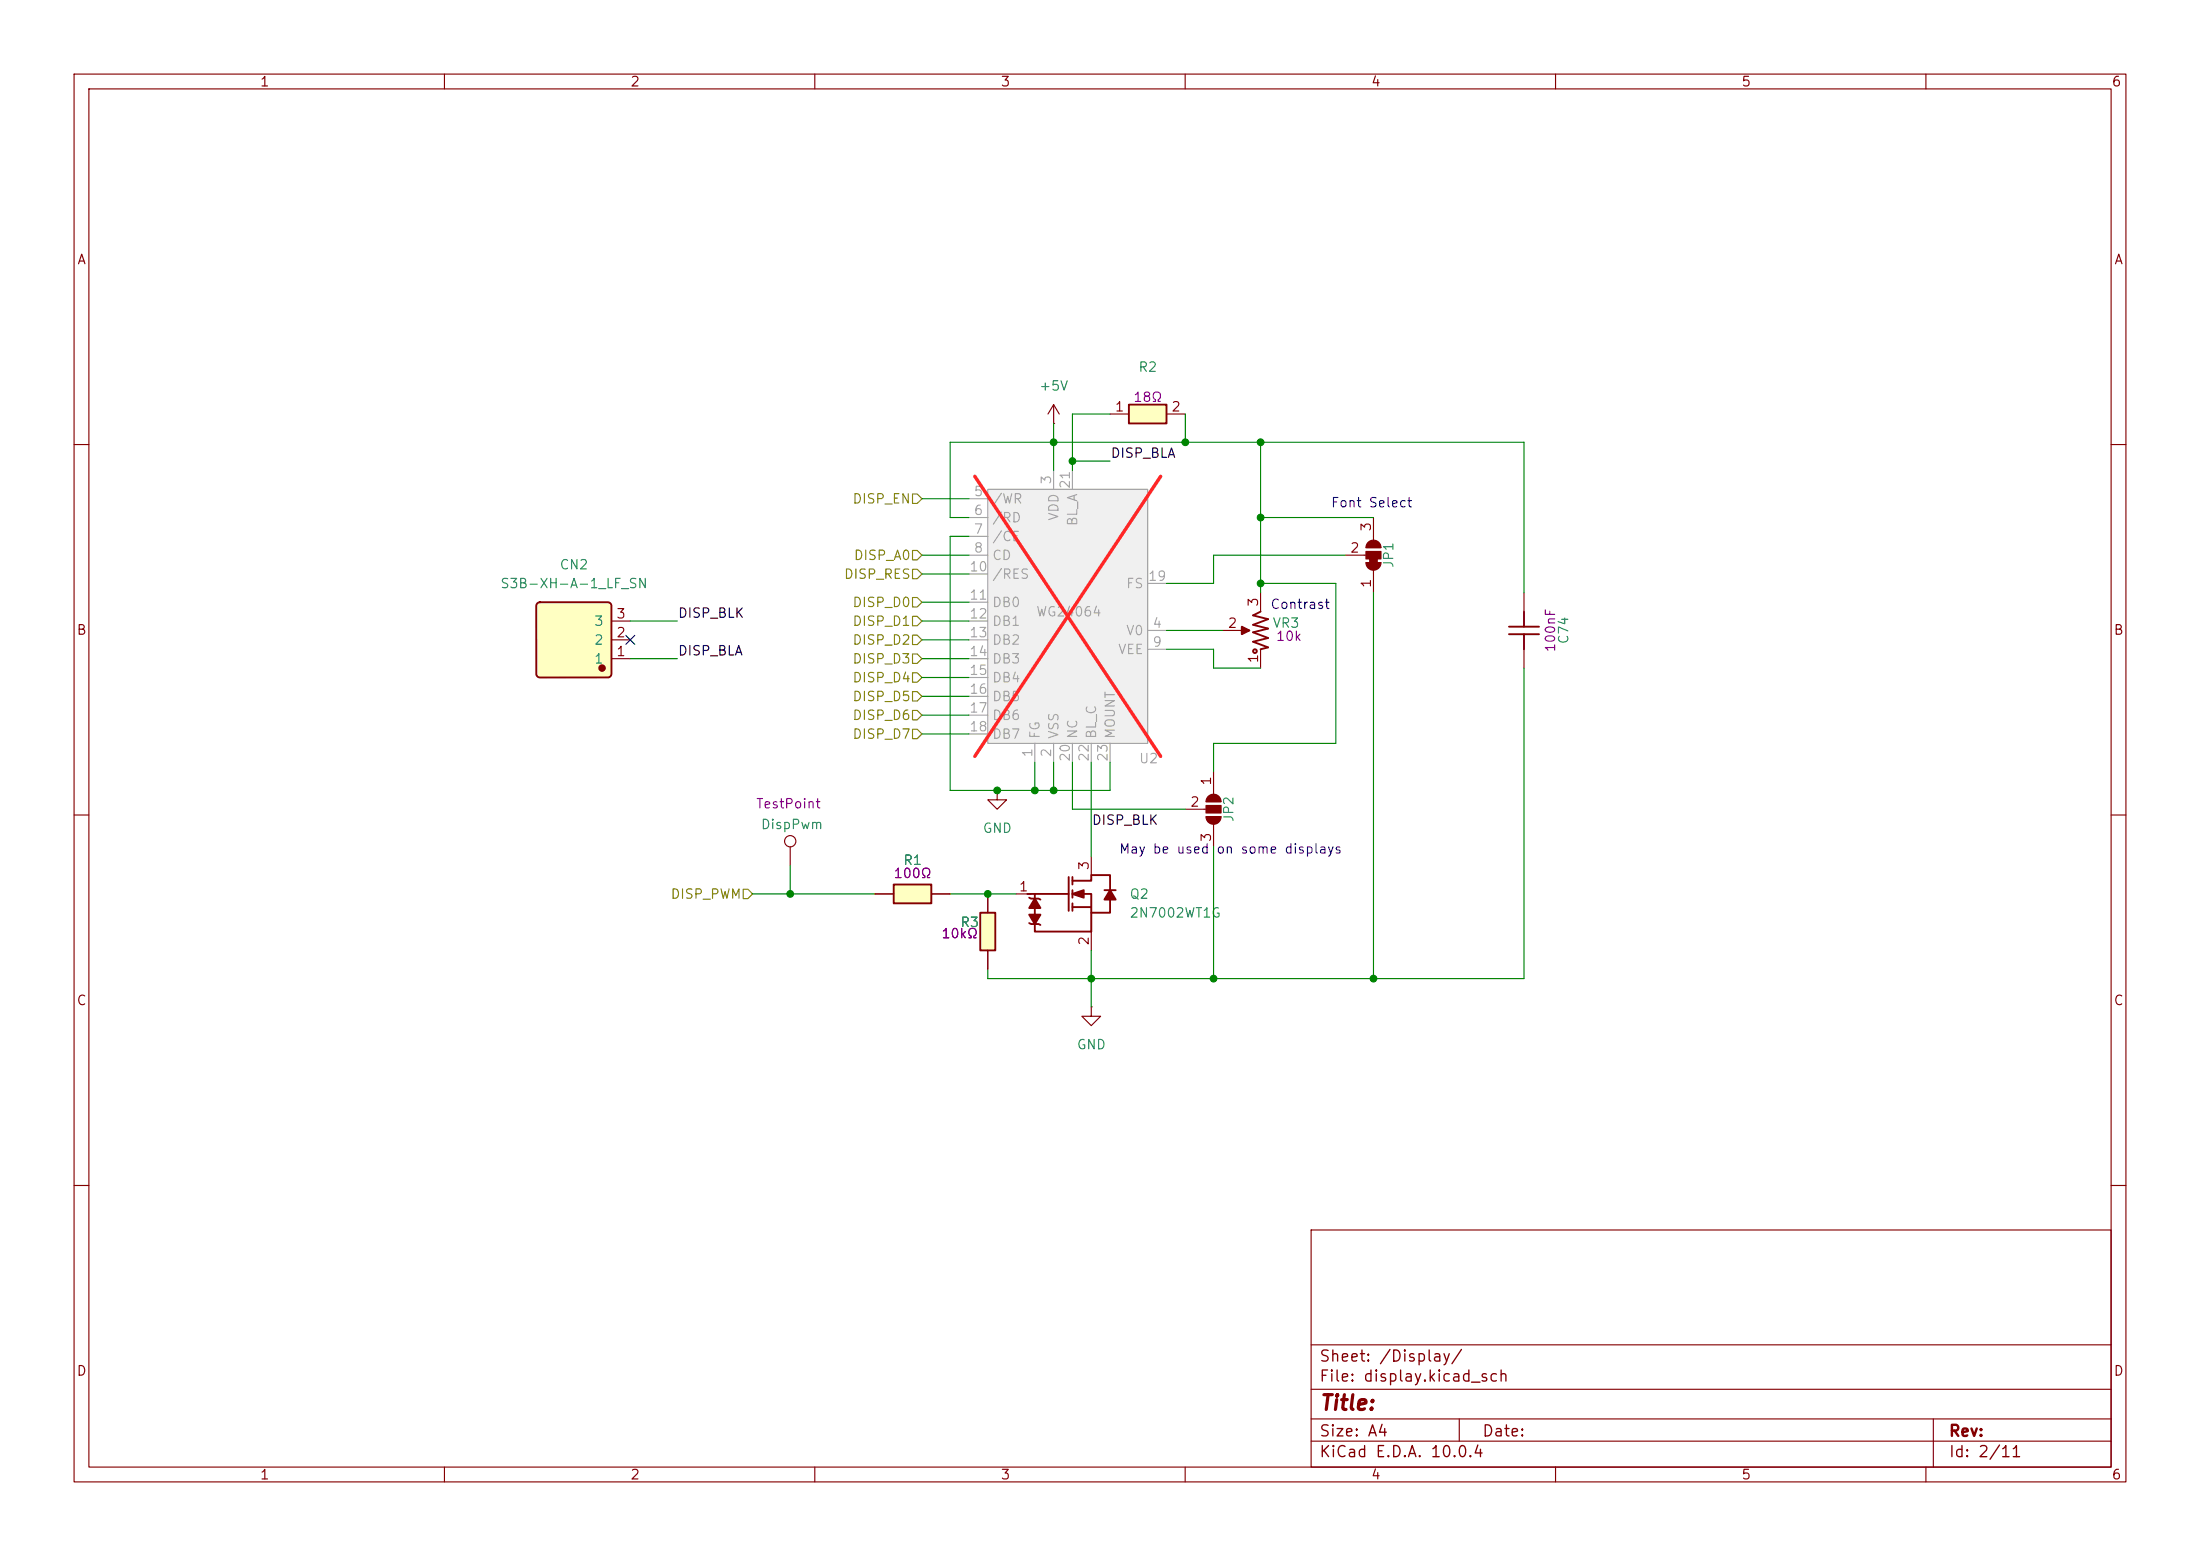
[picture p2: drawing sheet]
<svg xmlns="http://www.w3.org/2000/svg" width="297mm" height="210mm" viewBox="0 0 297 210" stroke-linecap="round" stroke-linejoin="round" font-family="sans-serif">
<g fill="none" stroke="#840000" stroke-width=".15">
<path d="M10 10h277v190h-277zM12 12h273v186h-273zM60 10v2M110 10v2M160 10v2M210 10v2M260 10v2M10 60h2M285 60h2M165.1 85.1h2.5M170.2 80v2.6M170.2 87.6v2.6"/>
<path d="M10 110h2M285 110h2M10 160h2M177 166h108v32h-108zM285 160h2M60 198v2M110 198v2M160 198v2M177 194.5h108M177 191.5h108M177 187.5h108M177 181.5h108"/>
<path d="M197 191.5v3M210 198v2M260 198v2M261 191.5v6.5"/>
</g>
<g fill="none" stroke="#840000" stroke-width=".25">
<path d="M167.6 85.1h1.1M170.2 82.6l-1 .5 2 .5-2 .7 2 .5-2 .5 2 .8-2 .5 2 .8-1 .2"/>
<circle cx="169.4" cy="87.9" r=".25"/>
</g>
<path d="M167.6 84.6l1.1 .5-1.1 .5z" fill="#840000" stroke="#840000" stroke-width=".25"/>
<path d="M133.3 66h21.6v34.3h-21.6z" fill="#f0f0f0"/>
<g fill="none" stroke="#a1a1a1" stroke-width=".15">
<path d="M130.8 67.3h2.5M130.8 69.9h2.5M130.8 72.4h2.5M130.8 74.9h2.5M130.8 77.5h2.5M133.3 66h21.6v34.3h-21.6zM142.2 63.5v2.5M144.8 63.5v2.5M154.9 78.7h2.6M130.8 81.3h2.5M130.8 83.8h2.5M130.8 86.4h2.5"/>
<path d="M130.8 88.9h2.5M130.8 91.4h2.5M130.8 94h2.5M130.8 96.5h2.5M130.8 99.1h2.5M154.9 85.1h2.6M154.9 87.6h2.6M139.7 100.3v2.6M142.2 100.3v2.6M144.8 100.3v2.6M147.3 100.3v2.6M149.9 100.3v2.6"/>
</g>
<path d="M131.6 64.3l25.1 37.8M156.7 64.3l-25.1 37.8" fill="none" stroke="#ff2626" stroke-width=".46"/>
<g fill="none" stroke="#840000" stroke-width=".15">
<path d="M181.6 74.9h2.8M184.4 75.9h2M184.4 73.9h2M185.4 69.9v3M185.4 77v3M205.7 80v2.6M205.7 87.6v2.6M147.3 115.6v2.5M160 109.2h2.8M162.8 108.2h2M162.8 110.2h2M163.8 104.1v3.1"/>
<path d="M163.8 111.3v3M137.2 120.7h2M147.3 135.9v1.3h1.3l-1.3 1.2-1.3-1.2h1.3M147.3 135.9h.1M147.3 125.7v2.6"/>
</g>
<g fill="none" stroke="#840000" stroke-width=".25">
<path d="M203.7 85.6h4.1M203.7 84.6h4.1M205.7 82.6v2M205.7 85.6v2M144.3 118.4v4.5M144.8 118.9h2.5v-.8h2.6v2M144.8 118.4v1M138.7 120.7h1M138.9 121.2l.3 .1h1l.3 .1M138.9 124.6l.3 .1h1l.3 .1M144.3 120.7h-4.6v5h7.6v-2.5M144.8 120.7h2.5v2.5h2.6v-1.8"/>
<path d="M144.8 120.1v1.1M144.8 121.9v1M144.8 122.4h2.5M149.1 120.1h1.5"/>
</g>
<g fill="#840000" stroke="#840000" stroke-width=".25">
<path d="M139.7 121.3l.8 1.3h-1.6z"/>
<path d="M138.9 123.4h1.6l-.8 1.3z"/>
<path d="M144.8 120.7l1.5-.6v1.1z"/>
<path d="M149.9 120.1l.7 1.3h-1.5z"/>
</g>
<g fill="#840000" stroke="#840000" stroke-width=".15">
<path d="M184.9 75.4h1v.5h-1z"/>
<path d="M184.4 75.9h2a1.02 1.02 0 0 1-1 1.1 1.02 1.02 0 0 1-1-1.1z"/>
<path d="M184.4 74.4h2v1h-2z"/>
<path d="M184.7 73.2a1.02 1.02 0 0 1 1.1-.2 1.02 1.02 0 0 1 .6 .9h-2l.1-.4z"/>
<path d="M163.1 107.5a1.02 1.02 0 0 1 1.1-.2 1.02 1.02 0 0 1 .6 .9h-2l.1-.4z"/>
<path d="M162.8 108.7h2v1h-2z"/>
<path d="M162.8 110.2h2a1.02 1.02 0 0 1-1 1 1.02 1.02 0 0 1-1-1z"/>
</g>
<path d="M72.5 81.4l.4-.1h9.1l.4 .1 .1 .3v9.2l-.1 .4-.3 .1h-9.2l-.4-.1-.1-.3v-9.2z" fill="#ffffc2"/>
<circle cx="81.3" cy="90.2" r=".38" fill="#840000" stroke="#840000" stroke-width=".25"/>
<path d="M72.5 81.4l.4-.1h9.1l.4 .1 .1 .3v9.2l-.1 .4-.3 .1h-9.2l-.4-.1-.1-.3v-9.2z" fill="none" stroke="#840000" stroke-width=".25"/>
<g fill="none" stroke="#840000" stroke-width=".15">
<path d="M82.5 88.9h2.6M82.5 86.4h2.6M82.5 83.8h2.6M106.7 114.3v2.5M134.6 106.7v1.3h1.3l-1.3 1.2-1.3-1.2h1.3M134.6 106.7h.1"/>
<circle cx="106.7" cy="113.5" r=".76"/>
</g>
<path d="M132.3 123.2h2.1v5.1h-2.1z" fill="#ffffc2"/>
<path d="M132.3 123.2h2.1v5.1h-2.1z" fill="none" stroke="#840000" stroke-width=".25"/>
<path d="M133.3 120.7v2.5M133.3 128.3v2.5" fill="none" stroke="#840000" stroke-width=".15"/>
<path d="M120.6 119.4h5.1v2.5h-5.1z" fill="#ffffc2"/>
<path d="M120.6 119.4h5.1v2.5h-5.1z" fill="none" stroke="#840000" stroke-width=".25"/>
<path d="M118.1 120.7h2.5M125.7 120.7h2.6" fill="none" stroke="#840000" stroke-width=".15"/>
<path d="M152.4 54.6h5.1v2.6h-5.1z" fill="#ffffc2"/>
<path d="M152.4 54.6h5.1v2.6h-5.1z" fill="none" stroke="#840000" stroke-width=".25"/>
<path d="M142.2 57.2h.1M142.2 54.6l-.7 1.3M142.2 54.6l.8 1.3M142.2 54.6v2.6M149.9 55.9h2.5M157.5 55.9h2.5M118.1 120.7h2.5M125.7 120.7h2.6M133.3 120.7v2.5M133.3 128.3v2.5" fill="none" stroke="#840000" stroke-width=".15"/>
<path d="M123.2 76.8h.6l.7 .7-.7 .6h-.6zM123.2 74.3h.6l.7 .6-.7 .7h-.6zM123.2 66.7h.6l.7 .6-.7 .6h-.6zM123.2 80.6h.6l.7 .7-.7 .6h-.6zM123.2 83.2h.6l.7 .6-.7 .7h-.6zM123.2 90.8h.6l.7 .6-.7 .7h-.6zM123.2 85.7h.6l.7 .7-.7 .6h-.6zM123.2 93.3h.6l.7 .7-.7 .6h-.6zM123.2 88.3h.6l.7 .6-.7 .6h-.6zM123.2 95.9h.6l.7 .6-.7 .7h-.6zM123.2 98.4h.6l.7 .7-.7 .6h-.6zM100.3 120h.7l.6 .7-.6 .6h-.7z" fill="none" stroke="#848400" stroke-width=".15"/>
<g fill="none" stroke="#008400" stroke-width=".15">
<path d="M142.2 57.2v6.3M149.9 55.9h-5.1v7.6M160 55.9v3.8M170.2 59.7v20.3M124.5 77.5h6.3M124.5 74.9h6.3M124.5 67.3h6.3M130.8 69.9h-2.5v-10.2h77.4v20.3M130.8 72.4h-2.5v34.3h21.6v-3.8M144.8 62.2h5.1M170.2 78.7h10.1v21.6h-16.5v3.8M170.2 69.9h15.2"/>
<path d="M181.6 74.9h-17.8v3.8h-6.3M85.1 88.9h6.3M85.1 83.8h6.3M124.5 88.9h6.3M124.5 83.8h6.3M124.5 81.3h6.3M124.5 99.1h6.3M124.5 91.4h6.3M124.5 96.5h6.3M124.5 94h6.3M124.5 86.4h6.3M157.5 87.6h6.3v2.6h6.4"/>
<path d="M157.5 85.1h7.6M185.4 80v52.1M205.7 90.2v41.9h-72.4v-1.3M106.7 116.8v3.9M139.7 102.9v3.8M142.2 102.9v3.8M144.8 102.9v6.3h15.2M147.3 102.9v12.7M163.8 114.3v17.8M101.6 120.7h16.5M128.3 120.7h8.9M147.3 128.3v7.6"/>
</g>
<path d="M84.5 85.8l1.2 1.2M85.7 85.8l-1.2 1.2" fill="none" stroke="#000084" stroke-width=".15"/>
<g fill="#008400" stroke="#008400" stroke-width=".14">
<circle cx="170.2" cy="59.7" r=".46"/>
<circle cx="170.2" cy="69.9" r=".46"/>
<circle cx="160" cy="59.7" r=".46"/>
<circle cx="142.2" cy="59.7" r=".46"/>
<circle cx="144.8" cy="62.2" r=".46"/>
<circle cx="170.2" cy="78.7" r=".46"/>
<circle cx="133.3" cy="120.7" r=".46"/>
<circle cx="134.6" cy="106.7" r=".46"/>
<circle cx="106.7" cy="120.7" r=".46"/>
<circle cx="142.2" cy="106.7" r=".46"/>
<circle cx="139.7" cy="106.7" r=".46"/>
<circle cx="163.8" cy="132.1" r=".46"/>
<circle cx="185.4" cy="132.1" r=".46"/>
<circle cx="147.3" cy="132.1" r=".46"/>
</g>
<text font-size="2" fill="#840000" x="178" y="190.8">Title:</text>
<g font-size="1.5" fill="#840000">
<text x="178" y="184.2">Sheet: /Display/</text>
<text x="178" y="186.9">File: display.kicad_sch</text>
<text x="178" y="197.1">KiCad E.D.A. 10.0.4</text>
<text x="178" y="194.3">Size: A4</text>
<text x="200" y="194.3">Date:</text>
<text x="263" y="194.3">Rev:</text>
<text x="263" y="197.1">Id: 2/11</text>
</g>
<g font-size="1.3" fill="#840000">
<text x="35" y="12">1</text>
<text x="85" y="12">2</text>
<text x="135" y="12">3</text>
<text x="185" y="12">4</text>
<text x="235" y="12">5</text>
<text x="285" y="12">6</text>
<text x="10.3" y="36">A</text>
<text x="285.3" y="36">A</text>
<text x="150.4" y="55.9">1</text>
<text x="158" y="55.9">2</text>
<text x="185.4" y="71.8" transform="rotate(-90 185.4 71.8)">3</text>
<text x="182.2" y="74.9">2</text>
<text x="83.1" y="83.8">3</text>
<text x="170.2" y="82" transform="rotate(-90 170.2 82)">3</text>
<text x="185.4" y="79.4" transform="rotate(-90 185.4 79.4)">1</text>
<text x="10.3" y="86">B</text>
<text x="83.1" y="88.9">1</text>
<text x="83.1" y="86.3">2</text>
<text x="165.7" y="85.1">2</text>
<text x="170.2" y="89.6" transform="rotate(-90 170.2 89.6)">1</text>
<text x="285.3" y="86">B</text>
<text x="163.8" y="106.1" transform="rotate(-90 163.8 106.1)">1</text>
<text x="160.6" y="109.2">2</text>
<text x="163.8" y="113.7" transform="rotate(-90 163.8 113.7)">3</text>
<text x="147.3" y="117.5" transform="rotate(-90 147.3 117.5)">3</text>
<text x="137.5" y="120.6">1</text>
<text x="147.3" y="127.7" transform="rotate(-90 147.3 127.7)">2</text>
<text x="10.3" y="136">C</text>
<text x="285.3" y="136">C</text>
<text x="10.3" y="186">D</text>
<text x="285.3" y="186">D</text>
<text x="35" y="200">1</text>
<text x="85" y="200">2</text>
<text x="135" y="200">3</text>
<text x="185" y="200">4</text>
<text x="235" y="200">5</text>
<text x="285" y="200">6</text>
</g>
<g font-size="1.3" fill="#008484">
<text x="140.2" y="53">+5V</text>
<text x="153.6" y="50.5">R2</text>
<text x="75.5" y="77.2">CN2</text>
<text x="188.4" y="76.8" transform="rotate(-90 188.4 76.8)">JP1</text>
<text x="67.5" y="79.7">S3B-XH-A-1_LF_SN</text>
<text x="80.1" y="89.9">1</text>
<text x="80.1" y="87.3">2</text>
<text x="80.1" y="84.8">3</text>
<text x="171.7" y="85">VR3</text>
<text x="212" y="87" transform="rotate(-90 212 87)">C74</text>
<text x="102.6" y="112.2">DispPwm</text>
<text x="132.6" y="112.7">GND</text>
<text x="166.8" y="111" transform="rotate(-90 166.8 111)">JP2</text>
<text x="121.8" y="117">R1</text>
<text x="129.5" y="125.4">R3</text>
<text x="152.4" y="124.2">2N7002WT1G</text>
<text x="152.4" y="121.6">Q2</text>
<text x="145.3" y="141.9">GND</text>
</g>
<g font-size="1.3" fill="#840084">
<text x="152.9" y="54.6">18Ω</text>
<text x="172.2" y="86.8">10k</text>
<text x="210.3" y="88.1" transform="rotate(-90 210.3 88.1)">100nF</text>
<text x="102" y="109.4">TestPoint</text>
<text x="120.5" y="118.8">100Ω</text>
<text x="127" y="127">10kΩ</text>
</g>
<g font-size="1.3" fill="#a1a1a1">
<text x="142.2" y="65.5" transform="rotate(-90 142.2 65.5)">3</text>
<text x="131.4" y="67.3">5</text>
<text x="131.4" y="69.8">6</text>
<text x="133.9" y="68.3">/WR</text>
<text x="133.9" y="70.8">/RD</text>
<text x="143.2" y="70.4" transform="rotate(-90 143.2 70.4)">VDD</text>
<text x="144.8" y="66.1" transform="rotate(-90 144.8 66.1)">21</text>
<text x="145.8" y="71.1" transform="rotate(-90 145.8 71.1)">BL_A</text>
<text x="130.8" y="77.4">10</text>
<text x="131.4" y="72.4">7</text>
<text x="131.4" y="74.9">8</text>
<text x="133.9" y="73.4">/CE</text>
<text x="133.9" y="75.9">CD</text>
<text x="130.8" y="81.3">11</text>
<text x="130.8" y="83.8">12</text>
<text x="133.9" y="78.4">/RES</text>
<text x="133.9" y="82.3">DB0</text>
<text x="139.8" y="83.5">WG24064</text>
<text x="151.9" y="79.7">FS</text>
<text x="154.9" y="78.7">19</text>
<text x="130.8" y="86.3">13</text>
<text x="130.8" y="88.9">14</text>
<text x="133.9" y="84.8">DB1</text>
<text x="133.9" y="87.3">DB2</text>
<text x="133.9" y="89.9">DB3</text>
<text x="150.8" y="88.6">VEE</text>
<text x="151.9" y="86.1">V0</text>
<text x="155.5" y="85.1">4</text>
<text x="155.5" y="87.6">9</text>
<text x="130.8" y="91.4">15</text>
<text x="130.8" y="94">16</text>
<text x="133.9" y="92.4">DB4</text>
<text x="133.9" y="95">DB5</text>
<text x="130.8" y="96.5">17</text>
<text x="130.8" y="99">18</text>
<text x="133.9" y="97.5">DB6</text>
<text x="133.9" y="100">DB7</text>
<text x="140.7" y="99.8" transform="rotate(-90 140.7 99.8)">FG</text>
<text x="143.2" y="99.8" transform="rotate(-90 143.2 99.8)">VSS</text>
<text x="145.8" y="99.8" transform="rotate(-90 145.8 99.8)">NC</text>
<text x="148.3" y="99.8" transform="rotate(-90 148.3 99.8)">BL_C</text>
<text x="150.8" y="99.8" transform="rotate(-90 150.8 99.8)">MOUNT</text>
<text x="139.7" y="102.3" transform="rotate(-90 139.7 102.3)">1</text>
<text x="142.2" y="102.3" transform="rotate(-90 142.2 102.3)">2</text>
<text x="144.8" y="102.9" transform="rotate(-90 144.8 102.9)">20</text>
<text x="147.3" y="102.9" transform="rotate(-90 147.3 102.9)">22</text>
<text x="149.8" y="102.9" transform="rotate(-90 149.8 102.9)">23</text>
<text x="153.7" y="103.3">U2</text>
</g>
<g font-size="1.3">
<text x="149.9" y="62.1">DISP_BLA</text>
<text x="91.4" y="83.7">DISP_BLK</text>
<text x="91.4" y="88.8">DISP_BLA</text>
<text x="147.3" y="111.6">DISP_BLK</text>
</g>
<g font-size="1.3" fill="#848400">
<text x="115" y="68.3">DISP_EN</text>
<text x="115.2" y="75.9">DISP_A0</text>
<text x="113.8" y="78.4">DISP_RES</text>
<text x="115" y="82.3">DISP_D0</text>
<text x="115" y="84.8">DISP_D1</text>
<text x="115" y="87.3">DISP_D2</text>
<text x="115" y="89.9">DISP_D3</text>
<text x="115" y="92.4">DISP_D4</text>
<text x="115" y="95">DISP_D5</text>
<text x="115" y="97.5">DISP_D6</text>
<text x="115" y="100">DISP_D7</text>
<text x="90.4" y="121.6">DISP_PWM</text>
</g>
<g font-size="1.3" fill="#0000c2">
<text x="179.6" y="68.8">Font Select</text>
<text x="171.4" y="82.5">Contrast</text>
<text x="151" y="115.5">May be used</text>
<text x="164.1" y="115.5">on some displays</text>
</g>
</svg>
